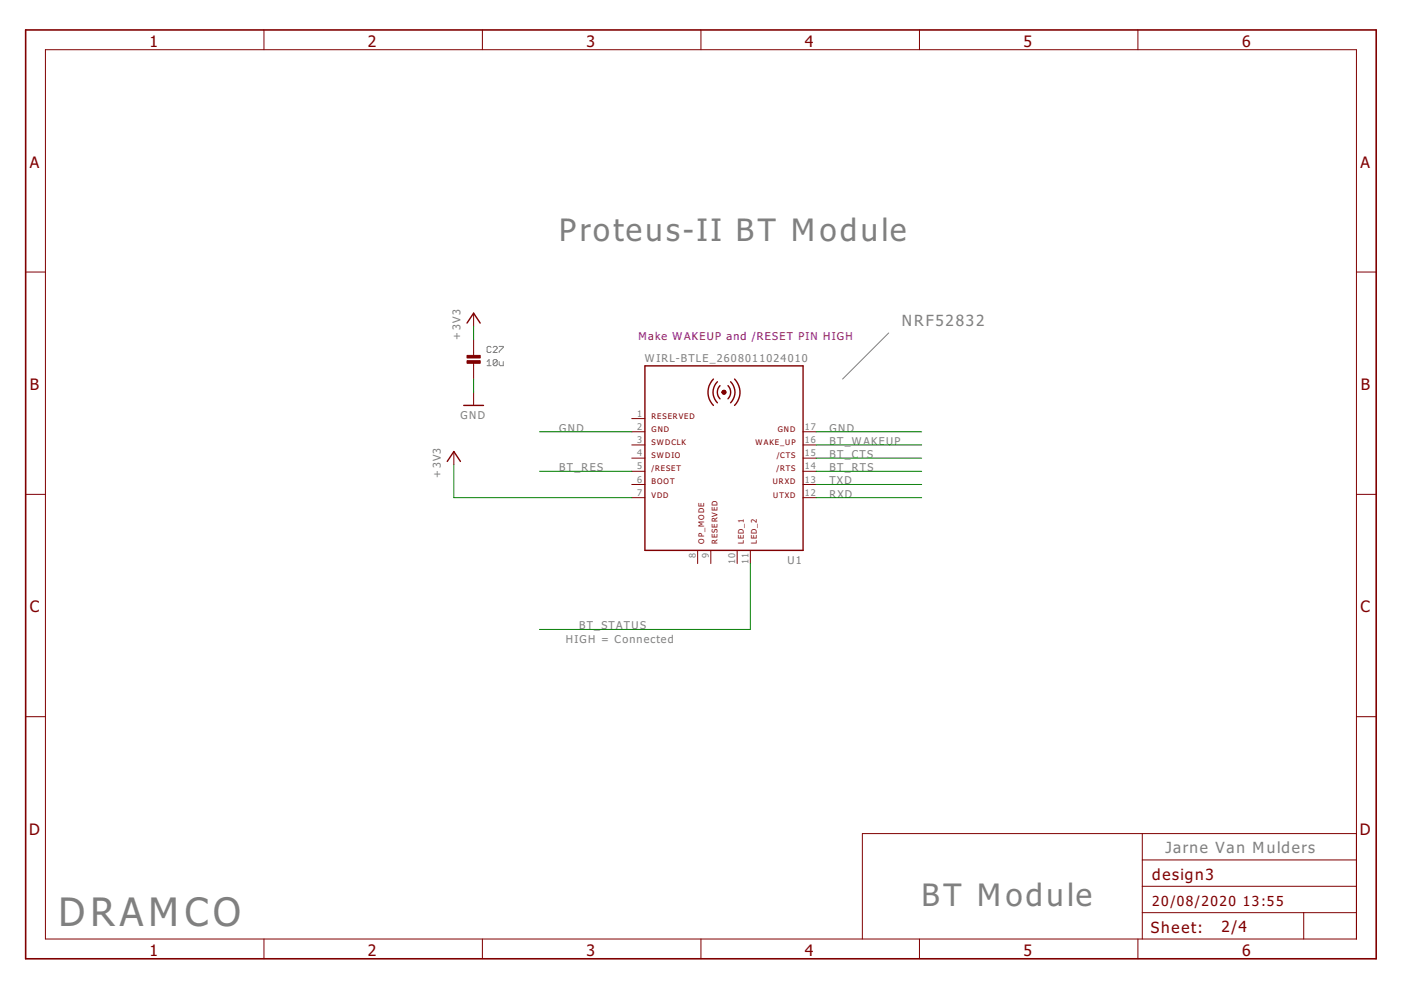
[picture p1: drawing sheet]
<svg xmlns="http://www.w3.org/2000/svg" width="297mm" height="210mm" viewBox="0 0 297 210" stroke-linecap="round" stroke-linejoin="round" font-family="sans-serif">
<path d="M103.3 76.7l.4-.5v1.3M103.3 77.5h.8M104.1 73.7l-.2-.3h-.4l-.2 .3v.8l.2 .2h.4l.2-.2M104.6 73.7l.2-.3h.4l.2 .3v.2l-.8 .8h.8M105.4 76.5v.8l-.2 .2h-.4l-.2-.2M105.4 76.5l-.2-.3h-.4l-.2 .3v.8M105.4 76.5l-.8 .8M105.8 76.7v.6l.3 .2h.6v-.8M105.8 73.4h.9v.3l-.9 .8v.2M188.4 70.6l-9.8 9.8" fill="none" stroke="#808080" stroke-width=".21"/>
<g fill="none" stroke="#800000" stroke-width=".21">
<path d="M9.6 10.5h278v188.6h-278zM56 6.3v4.2M102.3 6.3v4.2M148.6 6.3v4.2M194.9 6.3v4.2M241.3 6.3v4.2M5.4 57.7h4.2M287.6 57.7h4.2M100.4 66.4v2.8M100.4 72v3.6M100.4 76.8v3.6M96.2 95.7v2.8"/>
<path d="M100.4 83.2v2.8M133.9 88.8h2.8M133.9 91.5h2.8M133.9 94.3h2.8M133.9 97.1h2.8M133.9 99.9h2.8M170.3 91.5h2.8M170.3 94.3h2.8M170.3 97.1h2.8M170.3 99.9h2.8M5.4 104.8h4.2M133.9 102.7h2.8"/>
<path d="M133.9 105.5h2.8M147.9 116.7v2.8M150.7 116.7v2.8M156.3 116.7v2.8M159.1 116.7v2.8M170.3 102.7h2.8M170.3 105.5h2.8M287.6 104.8h4.2M5.4 152h4.2M287.6 152h4.2M242.2 176.7v22.4M287.6 176.7h-104.8v22.4"/>
<path d="M56 199.1v4.2M102.3 199.1v4.2M148.6 199.1v4.2M194.9 199.1v4.2M241.3 199.1v4.2M242.2 193.5h45.4M242.2 187.9h45.4M242.2 182.3h45.4M276.4 193.5v5.6"/>
</g>
<path d="M99 68.5l1.4-2.1 1.4 2.1M136.7 77.6h33.6v39.1h-33.6zM94.8 97.8l1.4-2.1 1.4 2.1M98.3 86h4.2M151.3 80.4a4 4 0 0 0 0 5.6M152.1 80.9a3.1 3.1 0 0 0 0 4.5M152.7 81.8a1.99 1.99 0 0 0 0 2.8M153.2 83.2h.6M154.3 81.8a1.99 1.99 0 0 1 0 2.8M154.9 80.9a3.1 3.1 0 0 1 0 4.5M155.7 80.4a4 4 0 0 1 0 5.6" fill="none" stroke="#800000" stroke-width=".3"/>
<g fill="#800000" stroke="#800000" stroke-width=".21">
<path d="M153.1 83a.42 .42 0 0 1 .7-.1 .42 .42 0 0 1-.2 .7 .42 .42 0 0 1-.5-.4l.5-.2v.2h-.5z" fill-rule="evenodd"/>
<path d="M153.1 83a.42 .42 0 0 1 .7-.1 .42 .42 0 0 1-.2 .7 .42 .42 0 0 1-.5-.4l.5-.2v.2h-.5z" fill-rule="evenodd"/>
</g>
<path d="M5.4 6.3h286.4v197h-286.4z" fill="none" stroke="#800000" stroke-width=".34"/>
<g fill="#800000" stroke="#800000" stroke-width=".21">
<path d="M99 76.5h2.8v.5h-2.8z"/>
<path d="M99 75.4h2.8v.5h-2.8z"/>
</g>
<path d="M100.4 69.2v2.8M96.2 98.5v7h37.7M100.4 80.4v2.8M114.4 91.5h19.5M114.4 99.9h19.5M173.1 91.5h22.3M173.1 97.1h22.3M173.1 99.9h22.3M173.1 94.3h22.3M159.1 119.5v14h-44.7M173.1 105.5h22.3M173.1 102.7h22.3" fill="none" stroke="#008000" stroke-width=".21"/>
<text font-size="10" fill="#808080" x="12.4" y="196.3">DRAMCO</text>
<g font-size="7.9" fill="#808080">
<text x="118.6" y="51">Proteus-II BT Module</text>
<text x="195.4" y="192.1">BT Module</text>
</g>
<g font-size="4" fill="#800000">
<text x="31.7" y="9.9">1</text>
<text x="78" y="9.9">2</text>
<text x="124.3" y="9.9">3</text>
<text x="170.7" y="9.9">4</text>
<text x="217" y="9.9">5</text>
<text x="263.3" y="9.9">6</text>
<text x="6.3" y="35.5">A</text>
<text x="288.5" y="35.5">A</text>
<text x="6.3" y="82.7">B</text>
<text x="288.5" y="82.7">B</text>
<text x="6.3" y="129.8">C</text>
<text x="288.5" y="129.8">C</text>
<text x="6.2" y="177">D</text>
<text x="288.3" y="177">D</text>
<text x="31.7" y="202.6">1</text>
<text x="78" y="202.6">2</text>
<text x="124.3" y="202.6">3</text>
<text x="170.7" y="202.6">4</text>
<text x="217" y="202.6">5</text>
<text x="263.3" y="202.6">6</text>
</g>
<g font-size="3.9" fill="#808080">
<text x="191.2" y="69.2">NRF52832</text>
<text x="247.1" y="180.9">Jarne Van Mulders</text>
</g>
<g font-size="3.9" fill="#800000">
<text x="244.3" y="186.5">design3</text>
<text x="244" y="197.8">Sheet:</text>
<text x="259" y="197.7">2/4</text>
</g>
<g font-size="3.5" fill="#800000">
<text x="244.3" y="192.1">20/08/2020</text>
<text x="263.5" y="192.1">13:55</text>
</g>
<g font-size="2.8" fill="#808080">
<text x="97.6" y="72" transform="rotate(-90 97.6 72)">+3V3</text>
<text x="136.7" y="76.7">WIRL-BTLE_2608011024010</text>
<text x="97.6" y="88.8">GND</text>
<text x="118.6" y="91.5">GND</text>
<text x="175.8" y="91.5">GND</text>
<text x="175.8" y="94.3">BT_WAKEUP</text>
<text x="93.4" y="101.3" transform="rotate(-90 93.4 101.3)">+3V3</text>
<text x="118.6" y="99.9">BT_RES</text>
<text x="175.8" y="97.1">BT_CTS</text>
<text x="175.8" y="99.9">BT_RTS</text>
<text x="175.8" y="105.5">RXD</text>
<text x="175.8" y="102.7">TXD</text>
<text x="167" y="119.5">U1</text>
<text x="120" y="136.2">HIGH = Connected</text>
<text x="122.8" y="133.4">BT_STATUS</text>
</g>
<text font-size="2.8" fill="#800080" x="135.3" y="72">Make WAKEUP and /RESET PIN HIGH</text>
<g font-size="2.3" fill="#808080">
<text x="135.1" y="88.4">1</text>
<text x="135.1" y="91.2">2</text>
<text x="135.1" y="94">3</text>
<text x="170.7" y="94">16</text>
<text x="170.7" y="91.2">17</text>
<text x="135.1" y="96.7">4</text>
<text x="135.1" y="99.5">5</text>
<text x="170.7" y="99.5">14</text>
<text x="170.7" y="96.7">15</text>
<text x="135.1" y="102.3">6</text>
<text x="135.1" y="105.1">7</text>
<text x="170.7" y="105.1">12</text>
<text x="170.7" y="102.3">13</text>
<text x="147.5" y="118.4" transform="rotate(-90 147.5 118.4)">8</text>
<text x="150.3" y="118.4" transform="rotate(-90 150.3 118.4)">9</text>
<text x="155.9" y="119.7" transform="rotate(-90 155.9 119.7)">10</text>
<text x="158.7" y="119.7" transform="rotate(-90 158.7 119.7)">11</text>
</g>
<g font-size="2" fill="#800000">
<text x="138.1" y="88.8">RESERVED</text>
<text x="138.1" y="91.5">GND</text>
<text x="138.1" y="94.3">SWDCLK</text>
<text x="160.2" y="94.3">WAKE_UP</text>
<text x="164.9" y="91.5">GND</text>
<text x="138.1" y="97.1">SWDIO</text>
<text x="138.1" y="99.9">/RESET</text>
<text x="164.6" y="99.9">/RTS</text>
<text x="164.7" y="97.1">/CTS</text>
<text x="138.1" y="102.7">BOOT</text>
<text x="138.1" y="105.5">VDD</text>
<text x="163.9" y="102.7">URXD</text>
<text x="164" y="105.5">UTXD</text>
<text x="149.3" y="115.3" transform="rotate(-90 149.3 115.3)">OP_MODE</text>
<text x="152.1" y="115.3" transform="rotate(-90 152.1 115.3)">RESERVED</text>
<text x="157.7" y="115.3" transform="rotate(-90 157.7 115.3)">LED_1</text>
<text x="160.5" y="115.3" transform="rotate(-90 160.5 115.3)">LED_2</text>
</g>
</svg>
